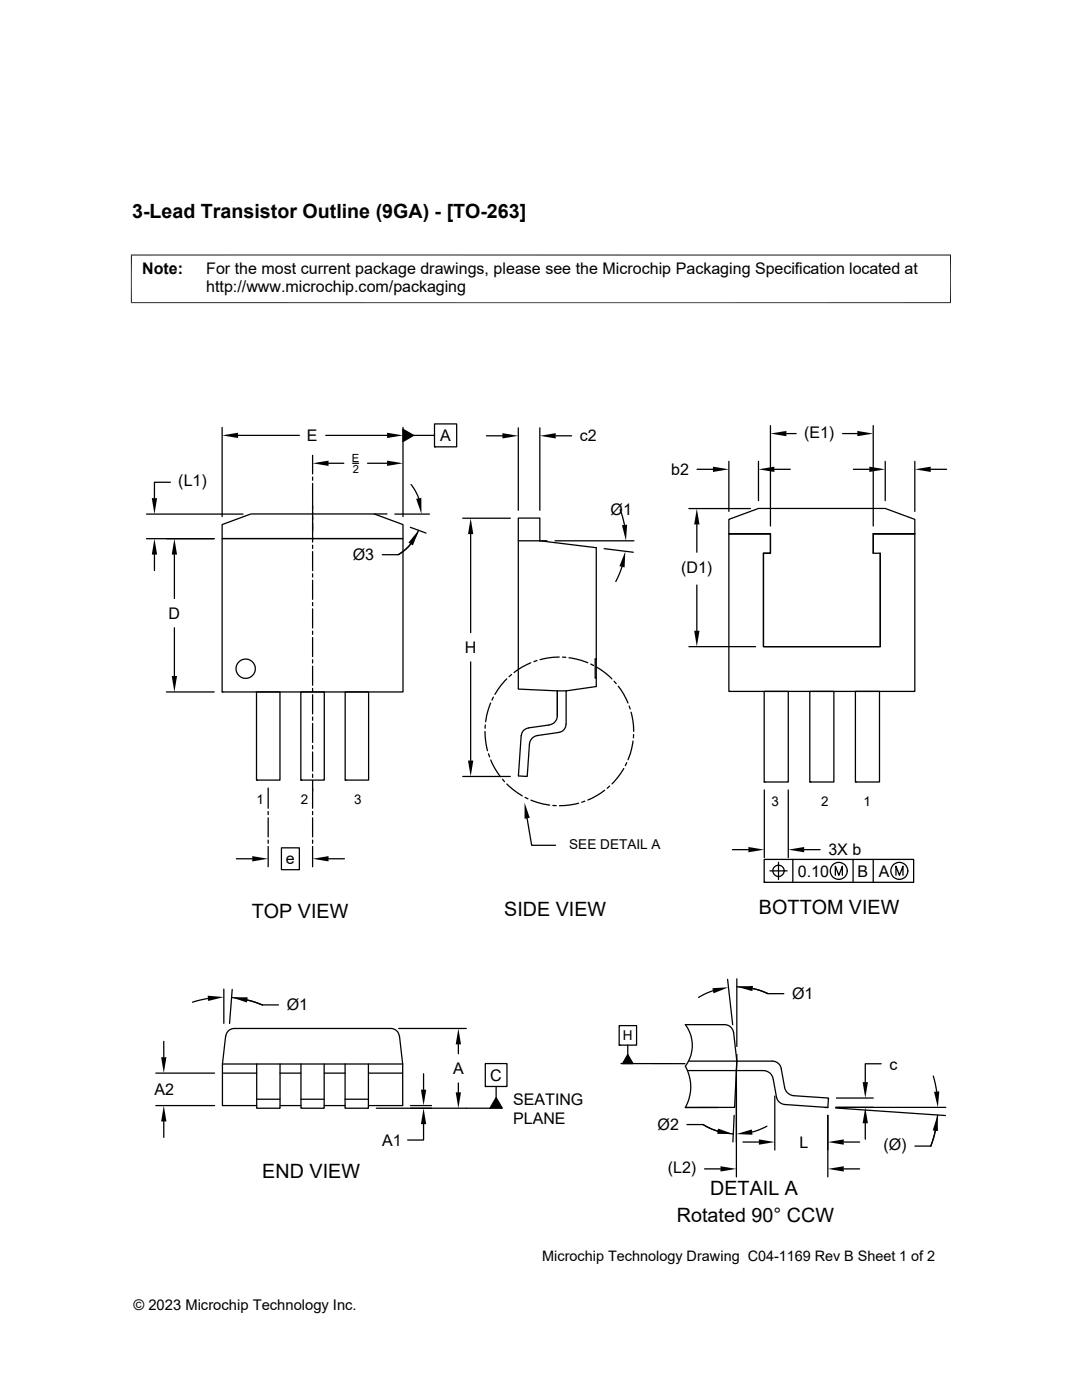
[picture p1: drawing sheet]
<svg xmlns="http://www.w3.org/2000/svg" width="216mm" height="279mm" viewBox="0 0 216 279" stroke-linecap="round" stroke-linejoin="round" font-family="sans-serif">
<g fill="none" stroke="#000" stroke-width=".25">
<path d="M34 96.2h-3.2v3.2M44.3 85.3v17.8M47.5 86.9h12.2M62.4 90.9v3.7M62.4 95.2v.6M62.4 96.5v3.8M65 86.9h12.2M65.6 92.5h3M70.4 92.5h1.2M73.3 92.5h3.9M80.4 85.7l2.1 1.2-2.1 1.2zM80.4 85.3v17.8"/>
<path d="M82 96.7l.9 1.3 .7 1.5M82.5 86.9h4.2M86.7 84.6h4.4v4.6h-4.4zM86.7 89.2h.1M97.1 87h3.1M103.4 85.4v16.4M107.7 85.4v16.4M110.9 87h3.2M139.1 93.7h3.2M145.4 92.1v10M151.3 92.1v7.8M153.7 84.9v20.1"/>
<path d="M154.5 93.7h3.2M156.9 86.5h2M168.1 86.5h3M170.3 93.7h3.2M174.2 84.9v20.1M176.6 92.1v7.8M182.5 92.1v10M185.7 93.7h3.2M29.2 102.6h19.3M29.2 107.5h13.5M30.8 110.7v3.2M34.8 110.7v8.7"/>
<path d="M44.3 107.5h36.1v30.6h-36.1zM44.3 104.7l5.8-2.1h24.6l5.7 2.1v2.8h-36.1zM62.4 100.4v7.8M62.4 108.8v.7M62.4 110.1v3.8M62.4 114.5v.7M62.4 115.8v3.8M74.7 102.6h2.5M78.8 102.6h6.9M81.9 105.2l3.1 1.2M81.9 108.6l-1.1 1.1-1.3 1M83.5 105.8a9.3 9.3 0 0 1-4 4.9h-3.2"/>
<path d="M92.3 103.4h9.5M93.9 106.6v19.7M103.4 103.4h4.3v4.5h-4.3zM103.4 107.9v29.6l7.8 .4M109.2 107.9h-1.5l11.3 1.4v27.7l-6 .9M110.7 107.9h15.8M120.5 109.5l5.9 .7M123.7 101.7l.9 3.1M124.1 113.1l-1.2 3M137.5 101.5h12.3M139 104.7v5.5M139 116.8v9.1"/>
<path d="M145.4 106.5h8.3v3.9h-1.4v18.7h23.3v-18.7h-1.4M153.7 106.5h-8.3v-2.8l5.9-2.2h25.3l5.9 2.2v2.8h-8.3M153.7 106.5v3.9h-1.4v18.7h23.3v-18.7M153.7 106.5h-8.3v31.5h37.1v-31.5h-8.3M174.2 106.5v3.9M182.5 106.5h-8.3v3.9M33.2 138.1h9.5M34.8 125.3v9.6M44.3 138.1h.1M51.2 138.1h4.7v17.6h-4.7zM60 138.1h4.7v17.6h-4.7zM62.4 120.2v.7"/>
<path d="M62.4 121.5v3.8M62.4 126v.6M62.4 127.2v3.8M62.4 131.7v.6M62.4 132.9v3.9M62.4 137.4v.6M62.4 138.7v3.8M68.9 138.1h4.7v17.6h-4.7zM93.9 132.1v19.7M98.4 139.1l-.2 .6M101.1 135.5l-1.1 1.2-1.3 1.9M102.1 134.6l-.5 .4"/>
<path d="M105.9 132.3l-1.7 .8-1.6 1.1M107.1 131.8l-.6 .2M111.2 137.9v4.9a1.89 1.89 0 0 1-1.7 1.9l-4 .6a1.65 1.65 0 0 0-1.5 1.5l-.6 8.1 1.8 .1 .4-6.5a1.87 1.87 0 0 1 1.7-1.7M111.2 137.9h1.8M111.6 131.1l-2.2 .2-1.6 .4M112.2 131.1l.7 .1M113 137.9v6.6M113.5 131.3l2.5 .5 1.3 .5M117.9 132.5l.5 .3M119 131.5h-.2v3.8h.2M119 133.1l1.9 1.3 1.2 1.1M122.5 136l.5 .4"/>
<path d="M123.4 136.9l1.1 1.7 .8 1.7M137.5 129.1h13.3M152.5 138h4.8v18.1h-4.8zM161.6 138h4.8v18.1h-4.8zM170.7 138h4.8v18.1h-4.8zM51.2 155.7h.1M53.5 157.3v4M60 155.7h.1M62.4 143.1v.6M62.4 144.4v3.8M62.4 148.8v.6M62.4 150.1v3.8"/>
<path d="M62.4 154.5v.7M62.4 155.8v5.5M68.9 155.7h.1M92.3 155h9.5M96.8 146l.1 2.2 .4 1.6M96.8 144.7v.6M97.5 150.4l.2 .6M97.9 140.3l-.8 2.4-.2 1.3M97.9 151.7l.9 1.7 1 1.6M100.3 155.5l.4 .5M101.1 156.5l1.3 1.1 1.8 1.2M104.8 159.1l.5 .3"/>
<path d="M105.9 159.7l2.4 .7 1.4 .3M112.9 144.5a1.64 1.64 0 0 1-1.4 1.7l-4.3 .6M116.7 159.9l-.6 .2M120.6 157.7l-1.6 1.1-1.7 .9M121.6 156.9l-.4 .4M124.5 153.4l-1.3 1.8-1.1 1.2M125.1 152.2l-.3 .6M125.5 140.9l.3 .6M125.9 142.1l.4 1.7 .1 2.2M126.3 147.9l-.5 2.4-.5 1.3M126.4 146.6v.6M152.5 156.1h.1"/>
<path d="M152.5 157.6v13.6M157.3 157.6v13.6M161.6 156.1h.1M170.7 156.1h.1M47.2 171.4h3.1M53.5 161.9v.7M53.5 163.2v3.8M53.5 167.7v.6M53.5 168.9v4.1M56.2 169.2h3.5v4.4h-3.5zM62.4 161.9v.7M62.4 163.2v3.8"/>
<path d="M62.4 167.7v.6M62.4 168.9v4.1M65.6 171.4h3.1M105.2 163.3l.9 5.4h4.7M110.3 160.7l.7 .1M115.5 160.3l-1.7 .3-2.2 .2M146.2 169.6h3.1M152.5 171.5h29.8v4.6h-29.8zM152.5 176.1h.1M153.6 173.8h3.5M154.2 173.8a1.14 1.14 0 0 1 1.5-1.1 1.14 1.14 0 0 1 .5 1.8 1.14 1.14 0 0 1-1.9-.3l-.1-.4M155.3 172.1v3.4"/>
<path d="M158.2 171.5v4.6M160.5 169.6h3.1M166.7 174.7v-1.8l.7 1.8 .7-1.8v1.8M170.2 171.5v4.6M174.2 171.5v4.6M178.8 174.7v-1.8l.7 1.8 .7-1.8v1.8M41.5 199.3l-3.1 .7M44.7 197.4v6.8M46.2 199.1l2.4 .3 1.5 .4 2.3 .8M46.3 197.5l-.5 6.8M49.4 199.6l3 1h3.2M142.3 197.7l-2.9 1.4"/>
<path d="M145.2 195.5l1 9M147 196.9a14.7 14.7 0 0 1 6.2 1.4h3.2M147 195.3v13.6M150.2 197.3l3 1M31.1 214.2h11.7M32.7 207.8v3.2M44.4 212.3h35.9M44.4 212.3v8.3h6.8M44.4 214.2h6.8M51.2 212.3v8.9h4.7v-8.9M51.2 219.4h4.7M55.9 214.2h4.1"/>
<path d="M60 212.3v8.9h4.7v-8.9M60 219.4h4.7M64.7 214.2h4.2M68.9 212.3v8.9h4.6v-8.9M68.9 219.4h4.6M73.5 214.2h6.8M79.6 205.3h13.4M79.7 206.8a1.7 1.7 0 0 0-1.7-1.5h-31.2a1.71 1.71 0 0 0-1.7 1.5l-.7 5.5M79.7 206.8l.6 5.5M80.3 212.3v8.3h-6.8M84.5 214.3v3.2M91.5 208.4v1.9"/>
<path d="M91.5 216.1v1.9M96.8 212.3h4.4v4.5h-4.4zM96.8 216.8h.1M99 219.1l1.2 2.1h-2.4zM99 216.8v2.3M123.5 204.7h3.5v3.9h-3.5zM123.5 208.6h.1M123.9 212.3h12.8M125.3 210.5l1 1.8h-2.1zM125.3 208.6v1.9M137.2 213.7h15.1a2 2 0 0 1 2 1.8l.6 3.4M137.4 211.8h16.7a1.82 1.82 0 0 1 1.8 1.5l.6 3.7"/>
<path d="M146.4 206.1a1.78 1.78 0 0 0-1.8-1.6h-7.8a6.9 6.9 0 0 1 0 8.3 8.4 8.4 0 0 1 0 8.2M146.4 206.1l.6 5.7-.4 9.2h-9.8M147 210.5l-.1 24.4M154.6 218.7v10.8M154.9 218.9a1.81 1.81 0 0 0 1.7 1.5l8.6 .6M156.5 216.9a2.02 2.02 0 0 0 1.9 1.8l6.9 .4-.1 1.9M166.9 219.1h7.3M175.8 212.3h-3.1v3.7M186.2 214.7l.7 3.1M31.1 220.6h11.7M32.7 223.8v3.2M55.9 220.6h4.1"/>
<path d="M64.7 220.6h4.2M75.1 221.2h22.7M81.9 220.6h4.2M84.5 224.3v3.2h-3.2M136.8 221h6.5M137.1 224.4h3.2a12.4 12.4 0 0 0 6 1.9M140.3 224.5l1.4 .7 1.5 .5M140.6 233.3h3.2M146.5 222.6l-.3 5.3M148.3 227.9h3.1M153 224.7l-1.4 .7-1.5 .5M164.6 221h.6"/>
<path d="M165.2 222.6v12.3M166.8 221.1l21.9 1.5M166.8 221h21.9M168.4 227.9h3.1M168.4 233.3h3.1M172.7 224.2v3.2M182.6 228.7h3.1M186.6 225.7l-.9 3M187.1 222.5a23.2 23.2 0 0 1-1.4 6.2"/>
<circle cx="49" cy="133.5" r="1.92"/>
<circle cx="167.4" cy="173.8" r="1.69"/>
<circle cx="179.5" cy="173.8" r="1.69"/>
</g>
<path d="M26.1 50.9h163.7M26.2 50.8v9.7M189.7 50.8v9.7M26.1 60.4h163.7" fill="none" stroke="#000" stroke-width=".2"/>
<g fill="#000">
<path d="M30.3 99.4h1l-.5 3.2zM44.3 86.9l3.2-.5v1zM62.4 92.5l3.2-.6v1.1zM77.2 91.9l3.2 .6-3.2 .5zM77.2 86.4l3.2 .5-3.2 .5zM80.4 85.7l2.1 1.2-2.1 1.2zM83 99.5l1.1-.1v3.2zM100.2 86.4l3.2 .6-3.2 .5zM107.7 87l3.2-.6v1.1zM142.3 93.1l3.1 .6-3.1 .5zM151.3 93.7l3.2-.6v1.1zM153.7 86.5l3.2-.5v1.1z"/>
<path d="M171.1 86l3.1 .5-3.1 .6zM173.5 93.1l3.1 .6-3.1 .5zM182.5 93.7l3.2-.6v1.1zM30.8 107.5l.5 3.2h-1zM34.8 107.5l.5 3.2h-1zM83.5 105.8l-1.1 3-.9-.5zM93.9 103.4l.5 3.2h-1zM124.8 110l-.2 3.2-1-.2zM124.1 104.8l1-.1-.2 3.2zM139 101.5l.6 3.2h-1.1zM34.3 134.9h1l-.5 3.2zM138.5 125.9h1.1l-.6 3.2z"/>
<path d="M93.4 151.8h1l-.5 3.2zM50.3 170.9l3.2 .5-3.2 .5zM62.4 171.4l3.2-.5v1zM104.7 160.2l1 3-1 .2zM149.3 169l3.2 .6-3.2 .5zM157.3 169.6l3.2-.6v1.1zM41.4 198.7l3.3 .3-3.2 .8zM142.2 197.2l3.2-.2-3 1.2zM147 196.9l3.2-.1-.1 1zM32.2 211h1l-.5 3.2zM46.2 199.1l3.2-.1-.1 1.1zM84 217.5h1l-.5 3.1z"/>
<path d="M91.5 205.3l.5 3.1h-1.1zM90.9 218h1.1l-.5 3.2zM125.3 210.5l1 1.8h-2.1zM172.1 216h1.1l-.5 3.1zM186.4 217.9l1-.1-.3 3.2zM32.7 220.6l.5 3.2h-1zM84.5 221.2l.5 3.1h-1zM99 219.1l1.2 2.1h-2.4zM143.3 225.2l3 1.1h-3.2zM143.8 232.7l3.1 .6-3.1 .5zM146.9 226.3l3.1-.9 .2 1.1zM151.4 227.4l3.2 .5-3.2 .6z"/>
<path d="M165.2 227.9l3.2-.5v1.1zM165.2 233.3l3.2-.6v1.1zM172.7 221l.5 3.2h-1.1zM187.1 222.5l.1 3.2-1.1-.1z"/>
</g>
<g font-size="3.9">
<text x="26.4" y="43.5">3-Lead Transistor Outline (9GA) - [TO-263]</text>
<text x="50.2" y="183.2">TOP VIEW</text>
<text x="100.6" y="182.9">SIDE VIEW</text>
<text x="151.4" y="182.4">BOTTOM VIEW</text>
<text x="52.3" y="235.1">END VIEW</text>
<text x="141.7" y="238.4">DETAIL A</text>
<text x="135.1" y="243.8">Rotated 90° CCW</text>
</g>
<g font-size="3.2">
<text x="28.4" y="54.7">Note:</text>
<text x="41.1" y="58.3">http://www.microchip.com/packaging</text>
<text x="41.1" y="54.7">For the most current package drawings, please see the Microchip Packaging Specification located at</text>
<text x="61.3" y="88">E</text>
<text x="87.8" y="88">A</text>
<text x="115.7" y="88.1">c2</text>
<text x="160.4" y="87.3">(E1)</text>
<text x="133.9" y="94.8">b2</text>
<text x="35.6" y="97">(L1)</text>
<text x="121.8" y="102.8">Ø1</text>
<text x="70.4" y="111.8">Ø3</text>
<text x="135.9" y="114.3">(D1)</text>
<text x="33.6" y="123.5">D</text>
<text x="92.8" y="130.3">H</text>
<text x="57.1" y="172.5">e</text>
<text x="165.3" y="170.7">3X b</text>
<text x="159.2" y="174.9">0.10</text>
<text x="171.1" y="174.9">B</text>
<text x="175.4" y="174.9">A</text>
<text x="57.2" y="201.7">Ø1</text>
<text x="158.1" y="199.4">Ø1</text>
<text x="90.4" y="214.4">A</text>
<text x="97.8" y="215.7">C</text>
<text x="177.5" y="213.4">c</text>
<text x="30.8" y="218.5">A2</text>
<text x="102.4" y="220.6">SEATING</text>
<text x="102.4" y="224.3">PLANE</text>
<text x="131.2" y="225.5">Ø2</text>
<text x="76.2" y="228.7">A1</text>
<text x="159.5" y="229.1">L</text>
<text x="176.3" y="229.5">(Ø)</text>
<text x="133.2" y="234.1">(L2)</text>
</g>
<g font-size="2.9">
<text x="108.2" y="251.7">Microchip Technology Drawing C04-1169 Rev B Sheet 1 of 2</text>
<text x="26.6" y="261.3">© 2023 Microchip Technology Inc.</text>
</g>
<g font-size="2.7">
<text x="51.2" y="160.4">1</text>
<text x="60" y="160.4">2</text>
<text x="70.7" y="160.4">3</text>
<text x="153.9" y="160.8">3</text>
<text x="163.8" y="160.8">2</text>
<text x="172.3" y="160.8">1</text>
<text x="113.6" y="169.5">SEE DETAIL A</text>
<text x="124.3" y="207.6">H</text>
</g>
<g font-size="2.2">
<text x="70.2" y="92.2">E</text>
<text x="70.4" y="94.3">2</text>
</g>
</svg>
